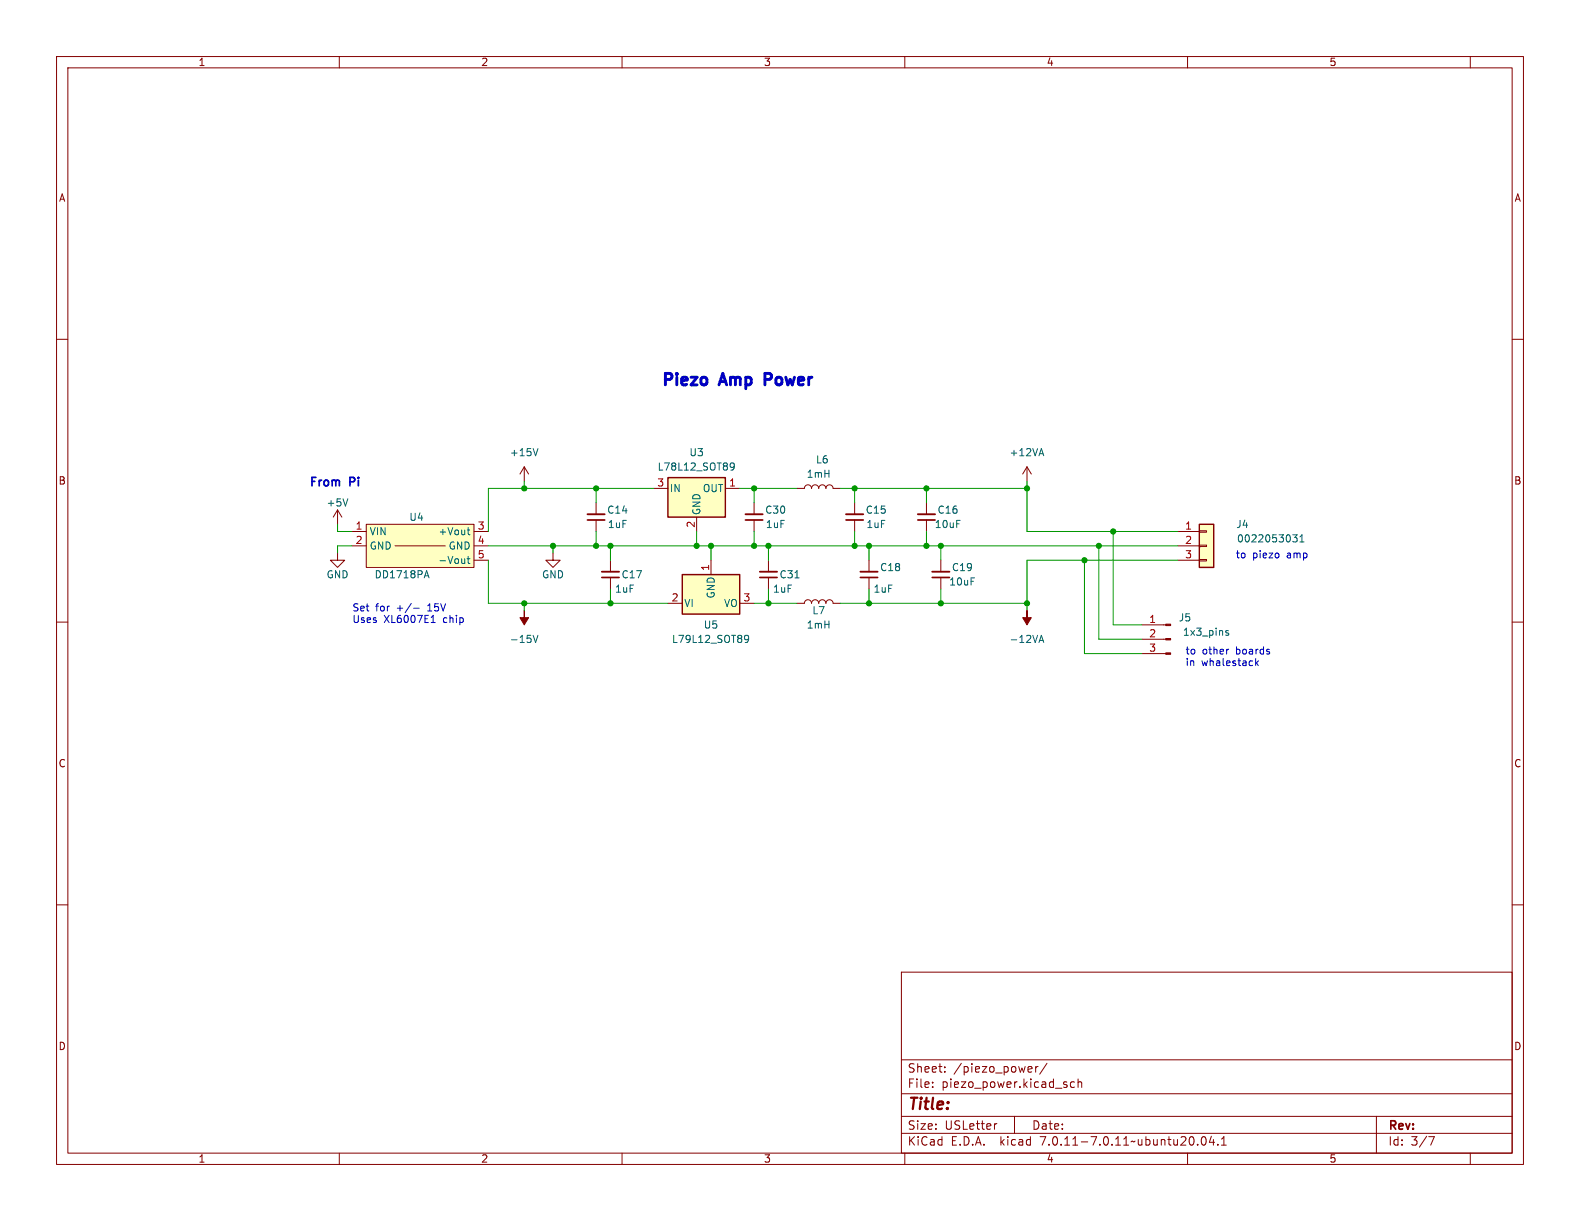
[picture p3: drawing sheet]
<svg xmlns="http://www.w3.org/2000/svg" width="279mm" height="216mm" viewBox="0 0 279 216" stroke-linecap="round" stroke-linejoin="round" font-family="sans-serif">
<g fill="none" stroke="#840000" stroke-width=".18">
<path d="M10 10h259.4v195.9h-259.4zM12 12h255.4v191.9h-255.4zM60 10v2M110 10v2M160 10v2M210 10v2M260 10v2M10 60h2M267.4 60h2M59.7 97.8v1.3h1.3l-1.3 1.2-1.3-1.2h1.3M59.7 90.2l-.8 1.2M59.7 90.2v2.5"/>
<path d="M59.7 90.2l.8 1.2M62.2 96.5h2.6M62.2 94h2.6M64.8 92.7h19v7.6h-19zM69.8 96.5h8.9M83.8 96.5h2.6M83.8 94h2.6M83.8 99.1h2.6M92.7 82.6l-.8 1.2M92.7 82.6v2.5M92.7 82.6l.8 1.2M97.8 97.8v1.3h1.3l-1.3 1.2-1.3-1.2h1.3"/>
<path d="M105.4 88.9v2M105.4 91.9v2.1M107.9 99.1v2M115.6 86.4h2.5M123.2 91.4v2.6M125.7 99.1v2.5M128.3 86.4h2.5M133.3 88.9v2M133.3 91.9v2.1M135.9 99.1v2M141 86.4h1.2a.64 .64 0 0 1 .7-.7 .64 .64 0 0 1 .6 .7 .64 .64 0 0 1 .6-.7 .64 .64 0 0 1 .7 .7 .64 .64 0 0 1 .6-.7 .64 .64 0 0 1 .6 .7 .64 .64 0 0 1 .7-.7 .64 .64 0 0 1 .6 .7h1.3M151.1 88.9v2"/>
<path d="M151.1 91.9v2.1M153.7 99.1v2M163.8 88.9v2M163.8 91.9v2.1M166.4 99.1v2M181.6 82.6l-.8 1.2M181.6 82.6v2.5M181.6 82.6l.8 1.2M208.3 96.5h3.8M208.3 94h3.8M208.3 99.1h3.8M212.1 98.9h1.3v.3h-1.3z"/>
<path d="M212.1 96.4h1.3v.2h-1.3zM212.1 93.9h1.3v.2h-1.3zM10 110h2M107.9 102.1v2M118.1 106.7h2.5M130.8 106.7h2.5M135.9 102.1v2M141 106.7h1.2a.64 .64 0 0 1 .7-.7 .64 .64 0 0 1 .6 .7 .64 .64 0 0 1 .6-.7 .64 .64 0 0 1 .7 .7 .64 .64 0 0 1 .6-.7 .64 .64 0 0 1 .6 .7 .64 .64 0 0 1 .7-.7 .64 .64 0 0 1 .6 .7h1.3M153.7 102.1v2M166.4 102.1v2M201.9 115.6h4.2M201.9 113h4.2"/>
<path d="M201.9 110.5h4.2M267.4 110h2M10 160h2M267.4 160h2M159.4 171.9h108v32h-108zM159.4 197.4h108M159.4 193.4h108M159.4 187.4h108M164.9 192.1v.2M164.9 191.4v.1M167.1 189.4v.2M167.1 188.7v.1"/>
<path d="M176.3 198.7l-.3 .1M179.4 197.4v3M182.3 188.6l.2 .3-.7 .2M182.4 189.5l-.1 .1M183.1 188.6v1M183.6 188.6l-.3 .1-.2 .2M185.1 188l-1.2 1.9M190 191.4l-.4-.1-.3 .3v.4l.1 .2h.6M190.6 191.4l.3-.1 .3 .1 .1 .9M190.6 190.8v1.5M243.4 197.4v6.5M60 203.9v2"/>
<path d="M110 203.9v2M159.4 200.4h108M160 203.9v2M210 203.9v2M211.8 202.3v.2M212.6 201.1l.2-.1a.81 .81 0 0 1 .6 .6 .81 .81 0 0 1-.3 .8l-.2 .1a.81 .81 0 0 1-.3-1.4zM214.2 200.9l-.3 1.1h.9M214.6 201.5v1M215.4 202.3v.2M216 202.5h.9M216 201.4l.4-.4v1.5M252.6 201h1l-.6 1.5"/>
<path d="M260 203.9v2"/>
</g>
<path d="M103.9 90.9h3M131.8 90.9h3.1M149.6 90.9h3.1M162.3 90.9h3.1M106.4 101.1h3.1M134.4 101.1h3M152.1 101.1h3.1M164.8 101.1h3.1" fill="none" stroke="#840000" stroke-width=".33"/>
<path d="M103.9 91.9h3M131.8 91.9h3.1M149.6 91.9h3.1M162.3 91.9h3.1M106.4 102.1h3.1M134.4 102.1h3M152.1 102.1h3.1M164.8 102.1h3.1" fill="none" stroke="#840000" stroke-width=".3"/>
<g fill="#ffffc2" stroke="#ffffc2" stroke-width=".18">
<path d="M118.1 84.5h10.2v6.9h-10.2z"/>
<path d="M64.8 92.7h19v7.6h-19z"/>
<path d="M212.1 92.7h2.5v7.6h-2.5z"/>
<path d="M120.6 101.6h10.2v7h-10.2z"/>
</g>
<path d="M118.1 84.5h10.2v6.9h-10.2zM212.1 92.7h2.5v7.6h-2.5zM120.6 101.6h10.2v7h-10.2z" fill="none" stroke="#840000" stroke-width=".25"/>
<g fill="none" stroke="#006464" stroke-width=".18">
<path d="M95.1 79.3l-.4 1.3M184.1 79.3l.5 1.3M61.5 88.2l-.4 1.3M82.6 93.7h.5M82.6 98.8h.5M82.8 93.3v1.1l.3 .2M82.8 98.4v1.1l.3 .1M129.2 82l.2-.1 .4 .1a.84 .84 0 0 1-.3 1.1h-.3M129.8 82.4l-.2 .2-.4-.1M183.8 80.2h.7M228.6 94.6h.8l-.4 .4 .3 .2v.5l-.2 .1h-.4M229.9 95.8h.7"/>
<path d="M229.9 94.9l.3-.3v1.2M75.1 101.8h.6M75.4 100.9l.5 1.3M94.3 112.3l.4 1.3 .4-1.3M131.7 112.5l.2-.2 .4 .2a.84 .84 0 0 1-.3 1.1h-.2M132.4 112.9l-.3 .2-.4-.1M140.6 102.2h.7M183.7 113.6l.4-1.3 .5 1.3M183.8 113.2h.7M217.2 111.6l-.3-.1-.2 .2 .1 .2 .4 .1v.3h-.5"/>
</g>
<g fill="#840000" stroke="#840000" stroke-width=".18">
<path d="M92.7 108v1.2h.8l-.8 1.3-.8-1.3h.8z"/>
<path d="M206.1 115.4h.9v.3h-.9z"/>
<path d="M206.1 112.9h.9v.3h-.9z"/>
<path d="M206.1 110.4h.9v.2h-.9z"/>
<path d="M181.6 108v1.2h.8l-.8 1.3-.8-1.3h.8z"/>
</g>
<path d="M73.2 107.5h.9M76.2 110.1h.8M76.4 109.1l.2-.3v1.3M217.1 114.8h.2M222 116.4v1.3M222.2 117.2l.3 .5M222.5 116.8l-.5 .5" fill="none" stroke="#0000c2" stroke-width=".18"/>
<path d="M135.3 67.1h.7M136 66h-.7v2.1" fill="none" stroke="#0000c2" stroke-width=".51"/>
<g fill="none" stroke="#009600" stroke-width=".18">
<path d="M59.7 92.7v1.3h2.5M62.2 96.5h-2.5v1.3M86.4 96.5h121.9M86.4 99.1v7.6h31.7M92.7 85.1v1.3M97.8 96.5v1.3M105.4 86.4v2.5M105.4 94v2.5M107.9 96.5v2.6M115.6 86.4h-29.2v7.6M123.2 94v2.5M125.7 96.5v2.6"/>
<path d="M130.8 86.4h10.2M133.3 86.4v2.5M133.3 94v2.5M135.9 96.5v2.6M148.6 86.4h33M151.1 86.4v2.5M151.1 94v2.5M153.7 96.5v2.6M163.8 86.4v2.5M163.8 94v2.5M166.4 96.5v2.6M181.6 85.1v8.9h26.7"/>
<path d="M191.8 99.1v16.5h10.1M194.3 96.5v16.5h7.6M196.8 94v16.5h5.1M208.3 99.1h-26.7v8.9M92.7 106.7v1.3M107.9 104.1v2.6M133.3 106.7h7.7M135.9 104.1v2.6M148.6 106.7h33M153.7 104.1v2.6M166.4 104.1v2.6"/>
</g>
<g fill="#009600" stroke="#009600" stroke-width=".18">
<circle cx="181.6" cy="106.7" r=".46"/>
<circle cx="191.8" cy="99.1" r=".46"/>
<circle cx="194.3" cy="96.5" r=".46"/>
<circle cx="196.8" cy="94" r=".46"/>
<circle cx="181.6" cy="86.4" r=".46"/>
<circle cx="107.9" cy="106.7" r=".46"/>
<circle cx="92.7" cy="86.4" r=".46"/>
<circle cx="92.7" cy="106.7" r=".46"/>
<circle cx="97.8" cy="96.5" r=".46"/>
<circle cx="123.2" cy="96.5" r=".46"/>
<circle cx="107.9" cy="96.5" r=".46"/>
<circle cx="133.3" cy="96.5" r=".46"/>
<circle cx="135.9" cy="96.5" r=".46"/>
<circle cx="125.7" cy="96.5" r=".46"/>
<circle cx="105.4" cy="96.5" r=".46"/>
<circle cx="105.4" cy="86.4" r=".46"/>
<circle cx="133.3" cy="86.4" r=".46"/>
<circle cx="153.7" cy="96.5" r=".46"/>
<circle cx="151.1" cy="96.5" r=".46"/>
<circle cx="163.8" cy="86.4" r=".46"/>
<circle cx="151.1" cy="86.4" r=".46"/>
<circle cx="166.4" cy="106.7" r=".46"/>
<circle cx="153.7" cy="106.7" r=".46"/>
<circle cx="166.4" cy="96.5" r=".46"/>
<circle cx="163.8" cy="96.5" r=".46"/>
<circle cx="135.9" cy="106.7" r=".46"/>
</g>
<g font-size="2.8" fill="#0000c2">
<text x="116.8" y="68.3">Piezo</text>
<text x="127.7" y="68.3">Amp</text>
<text x="136.7" y="68.3">Power</text>
</g>
<text font-size="2.8" fill="#840000" x="160.4" y="196.8">Title:</text>
<g font-size="2.1" fill="#0000c2">
<text x="54.6" y="86.1">From</text>
<text x="61.9" y="86.1">Pi</text>
</g>
<g font-size="2.1" fill="#840000">
<text x="160.4" y="189.9">Sheet:</text>
<text x="168.6" y="189.9">/piezo_power/</text>
<text x="160.4" y="192.6">File:</text>
<text x="166.5" y="192.6">piezo_power.kicad_sch</text>
<text x="160.4" y="202.8">KiCad</text>
<text x="160.4" y="200">Size:</text>
<text x="167.1" y="200">USLetter</text>
<text x="168.1" y="202.8">E.D.A.</text>
<text x="177" y="202.8">kicad</text>
<text x="182.4" y="200">Date:</text>
<text x="184.2" y="202.8">7.0.11-7.0.11~ubuntu20.04.1</text>
<text x="245.4" y="200.2">Rev:</text>
<text x="245.4" y="202.8">Id:</text>
<text x="249.5" y="202.8">3/7</text>
</g>
<g font-size="1.8" fill="#840000">
<text x="35" y="11.9">1</text>
<text x="85" y="11.9">2</text>
<text x="135" y="11.9">3</text>
<text x="185" y="11.9">4</text>
<text x="235" y="11.9">5</text>
<text x="10.3" y="35.9">A</text>
<text x="267.7" y="35.9">A</text>
<text x="10.3" y="85.9">B</text>
<text x="267.7" y="85.9">B</text>
<text x="10.3" y="135.9">C</text>
<text x="267.7" y="135.9">C</text>
<text x="10.3" y="185.9">D</text>
<text x="267.7" y="185.9">D</text>
<text x="35" y="205.8">1</text>
<text x="85" y="205.8">2</text>
<text x="135" y="205.8">3</text>
<text x="185" y="205.8">4</text>
<text x="235" y="205.8">5</text>
</g>
<g font-size="1.8" fill="#006464">
<text x="90.1" y="80.9">+15V</text>
<text x="116.2" y="83.4">L78L12_SOT89</text>
<text x="121.8" y="80.9">U3</text>
<text x="144.2" y="82.1">L6</text>
<text x="178.4" y="80.9">+12VA</text>
<text x="57.7" y="89.8">+5V</text>
<text x="118.4" y="87.2">IN</text>
<text x="124.2" y="87.2">OUT</text>
<text x="142.6" y="84.7">1mH</text>
<text x="65.3" y="94.8">VIN</text>
<text x="72.3" y="92.3">U4</text>
<text x="77.4" y="94.8">+Vout</text>
<text x="107.3" y="91">C14</text>
<text x="107.4" y="93.6">1uF</text>
<text x="124.1" y="91.2" transform="rotate(-90 124.1 91.2)">GND</text>
<text x="135.2" y="91">C30</text>
<text x="135.3" y="93.6">1uF</text>
<text x="153" y="91">C15</text>
<text x="153.1" y="93.6">1uF</text>
<text x="165.2" y="93.6">10uF</text>
<text x="165.7" y="91">C16</text>
<text x="218.5" y="93.6">J4</text>
<text x="65.3" y="97.4">GND</text>
<text x="77.4" y="99.9">-Vout</text>
<text x="79.2" y="97.4">GND</text>
<text x="155.5" y="101.2">C18</text>
<text x="168.2" y="101.2">C19</text>
<text x="218.6" y="96.1">0022053031</text>
<text x="57.7" y="102.5">GND</text>
<text x="66.1" y="102.5">DD1718PA</text>
<text x="95.8" y="102.5">GND</text>
<text x="108.7" y="105">1uF</text>
<text x="109.8" y="102.5">C17</text>
<text x="120.9" y="107.5">VI</text>
<text x="126.6" y="105.9" transform="rotate(-90 126.6 105.9)">GND</text>
<text x="127.9" y="107.5">VO</text>
<text x="136.6" y="105">1uF</text>
<text x="137.8" y="102.5">C31</text>
<text x="154.4" y="105">1uF</text>
<text x="167.7" y="103.7">10uF</text>
<text x="90.1" y="113.9">-15V</text>
<text x="118.7" y="113.9">L79L12_SOT89</text>
<text x="124.4" y="111.4">U5</text>
<text x="142.6" y="111.4">1mH</text>
<text x="143.6" y="108.8">L7</text>
<text x="178.4" y="113.9">-12VA</text>
<text x="208.4" y="110.1">J5</text>
<text x="209.1" y="112.6">1x3_pins</text>
</g>
<g font-size="1.8" fill="#a90000">
<text x="116.1" y="86.1">3</text>
<text x="128.8" y="86.1">1</text>
<text x="62.8" y="93.7">1</text>
<text x="84.4" y="93.7">3</text>
<text x="122.9" y="93.4" transform="rotate(-90 122.9 93.4)">2</text>
<text x="209.5" y="93.7">1</text>
<text x="62.8" y="96.3">2</text>
<text x="84.4" y="96.3">4</text>
<text x="84.4" y="98.8">5</text>
<text x="125.5" y="101" transform="rotate(-90 125.5 101)">1</text>
<text x="209.5" y="96.3">2</text>
<text x="209.5" y="98.8">3</text>
<text x="118.7" y="106.4">2</text>
<text x="131.4" y="106.4">3</text>
<text x="203.1" y="110.2">1</text>
<text x="203.1" y="112.8">2</text>
<text x="203.1" y="115.3">3</text>
</g>
<g font-size="1.8" fill="#0000c2">
<text x="218.4" y="98.8">to</text>
<text x="221.5" y="98.8">piezo</text>
<text x="227.7" y="98.8">amp</text>
<text x="62.2" y="108.2">Set</text>
<text x="62.2" y="110.2">Uses</text>
<text x="66.4" y="108.2">for</text>
<text x="67.9" y="110.2">XL6007E1</text>
<text x="70.3" y="108.2">+/-</text>
<text x="75.9" y="108.2">15V</text>
<text x="78.5" y="110.2">chip</text>
<text x="209.5" y="115.8">to</text>
<text x="209.5" y="117.9">in</text>
<text x="212.5" y="117.9">whalestack</text>
<text x="212.6" y="115.8">other</text>
<text x="218.7" y="115.8">boards</text>
</g>
</svg>
